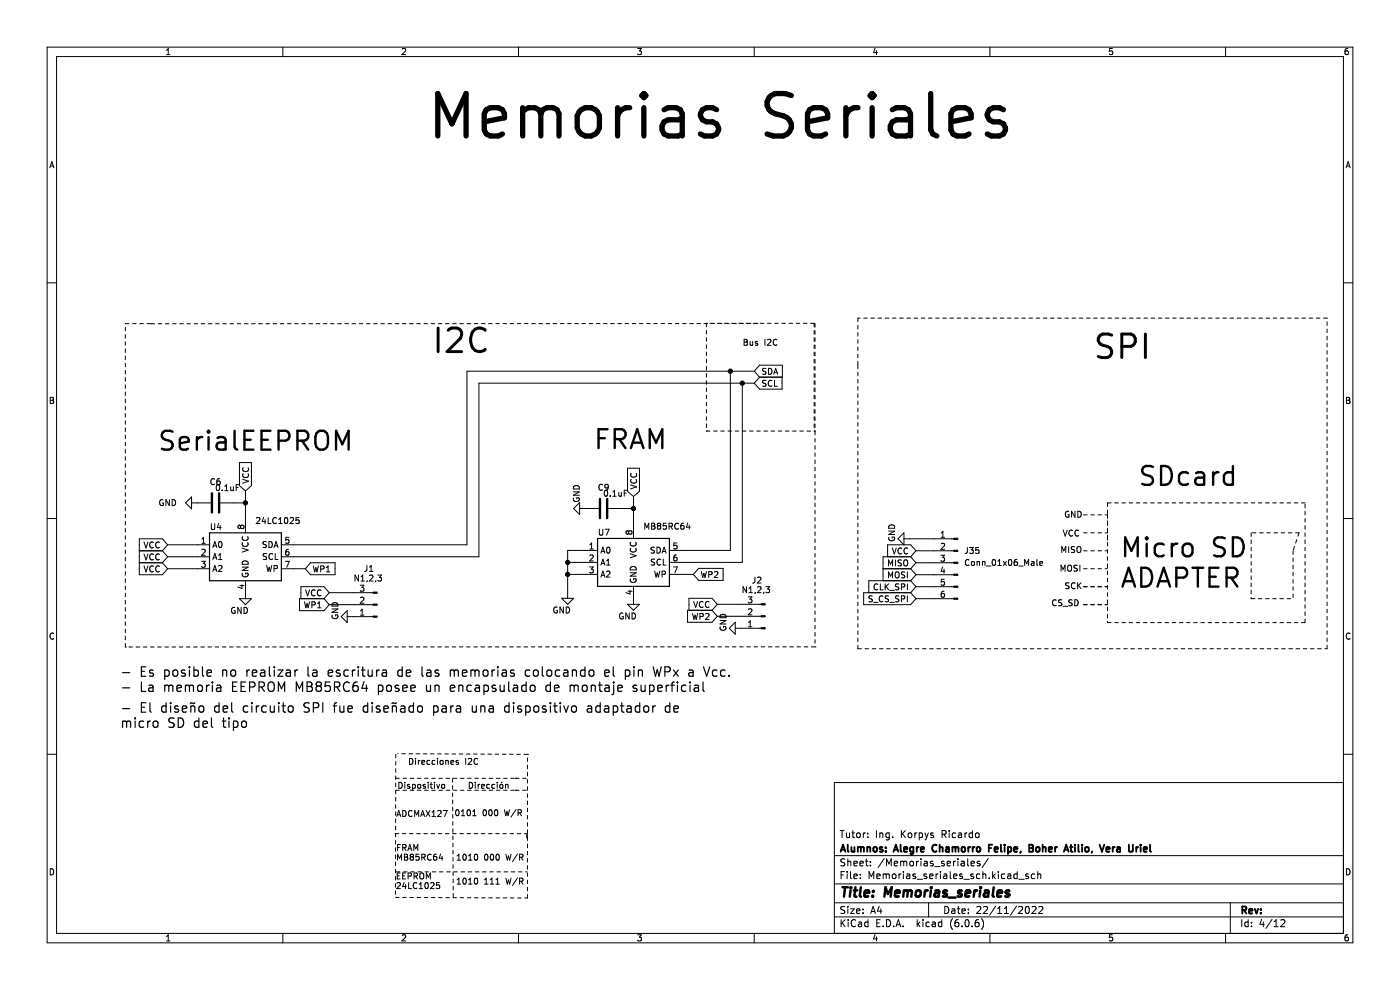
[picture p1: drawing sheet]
(kicad_sch (version 20211123) (generator eeschema)

 (paper "A4")

 (title_block
  (title "Memorias_seriales")
  (date "22/11/2022")
  (company "Alumnos: Alegre Chamorro Felipe, Boher Atilio, Vera Uriel")
  (comment 1 "Tutor: Ing. Korpys Ricardo"))

 (lib_symbols
  (symbol "Connector:Conn_01x03_Male" (pin_names (offset 1.016) hide) (in_bom yes) (on_board yes)
   (property "Reference" "J" (id 0) (at 0 5.08 0) (effects (font (size 1.27 1.27))))
   (property "Value" "Conn_01x03_Male" (id 1) (at 0 -5.08 0) (effects (font (size 1.27 1.27))))
   (property "Footprint" "" (id 2) (at 0 0 0) (effects (font (size 1.27 1.27)) hide))
   (property "Datasheet" "~" (id 3) (at 0 0 0) (effects (font (size 1.27 1.27)) hide))
   (symbol "Conn_01x03_Male_1_1"
    (polyline (pts (xy 1.27 -2.54) (xy 0.8636 -2.54)) (stroke (width 0.1524) (type default) (color 0 0 0 0)) (fill (type none)))
    (polyline (pts (xy 1.27 0) (xy 0.8636 0)) (stroke (width 0.1524) (type default) (color 0 0 0 0)) (fill (type none)))
    (polyline (pts (xy 1.27 2.54) (xy 0.8636 2.54)) (stroke (width 0.1524) (type default) (color 0 0 0 0)) (fill (type none)))
    (rectangle (start 0.8636 -2.413) (end 0 -2.667) (stroke (width 0.1524) (type default) (color 0 0 0 0)) (fill (type outline)))
    (rectangle (start 0.8636 0.127) (end 0 -0.127) (stroke (width 0.1524) (type default) (color 0 0 0 0)) (fill (type outline)))
    (rectangle (start 0.8636 2.667) (end 0 2.413) (stroke (width 0.1524) (type default) (color 0 0 0 0)) (fill (type outline)))
    (pin passive line (at 5.08 2.54 180) (length 3.81) (name "Pin_1" (effects (font (size 1.27 1.27)))) (number "1" (effects (font (size 1.27 1.27)))))
    (pin passive line (at 5.08 0 180) (length 3.81) (name "Pin_2" (effects (font (size 1.27 1.27)))) (number "2" (effects (font (size 1.27 1.27)))))
    (pin passive line (at 5.08 -2.54 180) (length 3.81) (name "Pin_3" (effects (font (size 1.27 1.27)))) (number "3" (effects (font (size 1.27 1.27)))))))
  (symbol "Connector:Conn_01x06_Male" (pin_names (offset 1.016) hide) (in_bom yes) (on_board yes)
   (property "Reference" "J" (id 0) (at 0 7.62 0) (effects (font (size 1.27 1.27))))
   (property "Value" "Conn_01x06_Male" (id 1) (at 0 -10.16 0) (effects (font (size 1.27 1.27))))
   (property "Footprint" "" (id 2) (at 0 0 0) (effects (font (size 1.27 1.27)) hide))
   (property "Datasheet" "~" (id 3) (at 0 0 0) (effects (font (size 1.27 1.27)) hide))
   (symbol "Conn_01x06_Male_1_1"
    (polyline (pts (xy 1.27 -7.62) (xy 0.8636 -7.62)) (stroke (width 0.1524) (type default) (color 0 0 0 0)) (fill (type none)))
    (polyline (pts (xy 1.27 -5.08) (xy 0.8636 -5.08)) (stroke (width 0.1524) (type default) (color 0 0 0 0)) (fill (type none)))
    (polyline (pts (xy 1.27 -2.54) (xy 0.8636 -2.54)) (stroke (width 0.1524) (type default) (color 0 0 0 0)) (fill (type none)))
    (polyline (pts (xy 1.27 0) (xy 0.8636 0)) (stroke (width 0.1524) (type default) (color 0 0 0 0)) (fill (type none)))
    (polyline (pts (xy 1.27 2.54) (xy 0.8636 2.54)) (stroke (width 0.1524) (type default) (color 0 0 0 0)) (fill (type none)))
    (polyline (pts (xy 1.27 5.08) (xy 0.8636 5.08)) (stroke (width 0.1524) (type default) (color 0 0 0 0)) (fill (type none)))
    (rectangle (start 0.8636 -7.493) (end 0 -7.747) (stroke (width 0.1524) (type default) (color 0 0 0 0)) (fill (type outline)))
    (rectangle (start 0.8636 -4.953) (end 0 -5.207) (stroke (width 0.1524) (type default) (color 0 0 0 0)) (fill (type outline)))
    (rectangle (start 0.8636 -2.413) (end 0 -2.667) (stroke (width 0.1524) (type default) (color 0 0 0 0)) (fill (type outline)))
    (rectangle (start 0.8636 0.127) (end 0 -0.127) (stroke (width 0.1524) (type default) (color 0 0 0 0)) (fill (type outline)))
    (rectangle (start 0.8636 2.667) (end 0 2.413) (stroke (width 0.1524) (type default) (color 0 0 0 0)) (fill (type outline)))
    (rectangle (start 0.8636 5.207) (end 0 4.953) (stroke (width 0.1524) (type default) (color 0 0 0 0)) (fill (type outline)))
    (pin passive line (at 5.08 5.08 180) (length 3.81) (name "Pin_1" (effects (font (size 1.27 1.27)))) (number "1" (effects (font (size 1.27 1.27)))))
    (pin passive line (at 5.08 2.54 180) (length 3.81) (name "Pin_2" (effects (font (size 1.27 1.27)))) (number "2" (effects (font (size 1.27 1.27)))))
    (pin passive line (at 5.08 0 180) (length 3.81) (name "Pin_3" (effects (font (size 1.27 1.27)))) (number "3" (effects (font (size 1.27 1.27)))))
    (pin passive line (at 5.08 -2.54 180) (length 3.81) (name "Pin_4" (effects (font (size 1.27 1.27)))) (number "4" (effects (font (size 1.27 1.27)))))
    (pin passive line (at 5.08 -5.08 180) (length 3.81) (name "Pin_5" (effects (font (size 1.27 1.27)))) (number "5" (effects (font (size 1.27 1.27)))))
    (pin passive line (at 5.08 -7.62 180) (length 3.81) (name "Pin_6" (effects (font (size 1.27 1.27)))) (number "6" (effects (font (size 1.27 1.27)))))))
  (symbol "Device:C" (pin_numbers hide) (pin_names (offset 0.254)) (in_bom yes) (on_board yes)
   (property "Reference" "C" (id 0) (at 0.635 2.54 0) (effects (font (size 1.27 1.27)) (justify left)))
   (property "Value" "C" (id 1) (at 0.635 -2.54 0) (effects (font (size 1.27 1.27)) (justify left)))
   (property "Footprint" "" (id 2) (at 0.9652 -3.81 0) (effects (font (size 1.27 1.27)) hide))
   (property "Datasheet" "~" (id 3) (at 0 0 0) (effects (font (size 1.27 1.27)) hide))
   (symbol "C_0_1"
    (polyline (pts (xy -2.032 -0.762) (xy 2.032 -0.762)) (stroke (width 0.508) (type default) (color 0 0 0 0)) (fill (type none)))
    (polyline (pts (xy -2.032 0.762) (xy 2.032 0.762)) (stroke (width 0.508) (type default) (color 0 0 0 0)) (fill (type none))))
   (symbol "C_1_1"
    (pin passive line (at 0 3.81 270) (length 2.794) (name "~" (effects (font (size 1.27 1.27)))) (number "1" (effects (font (size 1.27 1.27)))))
    (pin passive line (at 0 -3.81 90) (length 2.794) (name "~" (effects (font (size 1.27 1.27)))) (number "2" (effects (font (size 1.27 1.27)))))))
  (symbol "Memory_EEPROM:24LC1025" (in_bom yes) (on_board yes)
   (property "Reference" "U" (id 0) (at -6.35 6.35 0) (effects (font (size 1.27 1.27))))
   (property "Value" "24LC1025" (id 1) (at 1.27 6.35 0) (effects (font (size 1.27 1.27)) (justify left)))
   (property "Footprint" "" (id 2) (at 0 0 0) (effects (font (size 1.27 1.27)) hide))
   (property "Datasheet" "http://ww1.microchip.com/downloads/en/DeviceDoc/21941B.pdf" (id 3) (at 0 0 0) (effects (font (size 1.27 1.27)) hide))
   (symbol "24LC1025_1_1"
    (rectangle (start -7.62 5.08) (end 7.62 -5.08) (stroke (width 0.254) (type default) (color 0 0 0 0)) (fill (type background)))
    (pin input line (at -10.16 2.54 0) (length 2.54) (name "A0" (effects (font (size 1.27 1.27)))) (number "1" (effects (font (size 1.27 1.27)))))
    (pin input line (at -10.16 0 0) (length 2.54) (name "A1" (effects (font (size 1.27 1.27)))) (number "2" (effects (font (size 1.27 1.27)))))
    (pin input line (at -10.16 -2.54 0) (length 2.54) (name "A2" (effects (font (size 1.27 1.27)))) (number "3" (effects (font (size 1.27 1.27)))))
    (pin power_in line (at 0 -7.62 90) (length 2.54) (name "GND" (effects (font (size 1.27 1.27)))) (number "4" (effects (font (size 1.27 1.27)))))
    (pin bidirectional line (at 10.16 2.54 180) (length 2.54) (name "SDA" (effects (font (size 1.27 1.27)))) (number "5" (effects (font (size 1.27 1.27)))))
    (pin input line (at 10.16 0 180) (length 2.54) (name "SCL" (effects (font (size 1.27 1.27)))) (number "6" (effects (font (size 1.27 1.27)))))
    (pin input line (at 10.16 -2.54 180) (length 2.54) (name "WP" (effects (font (size 1.27 1.27)))) (number "7" (effects (font (size 1.27 1.27)))))
    (pin power_in line (at 0 7.62 270) (length 2.54) (name "VCC" (effects (font (size 1.27 1.27)))) (number "8" (effects (font (size 1.27 1.27)))))))
  (symbol "power:GND" (power) (pin_names (offset 0)) (in_bom yes) (on_board yes)
   (property "Reference" "#PWR" (id 0) (at 0 -6.35 0) (effects (font (size 1.27 1.27)) hide))
   (property "Value" "GND" (id 1) (at 0 -3.81 0) (effects (font (size 1.27 1.27))))
   (property "Footprint" "" (id 2) (at 0 0 0) (effects (font (size 1.27 1.27)) hide))
   (property "Datasheet" "" (id 3) (at 0 0 0) (effects (font (size 1.27 1.27)) hide))
   (symbol "GND_0_1"
    (polyline (pts (xy 0 0) (xy 0 -1.27) (xy 1.27 -1.27) (xy 0 -2.54) (xy -1.27 -1.27) (xy 0 -1.27)) (stroke (width 0) (type default) (color 0 0 0 0)) (fill (type none))))
   (symbol "GND_1_1"
    (pin power_in line (at 0 0 270) (length 0) hide (name "GND" (effects (font (size 1.27 1.27)))) (number "1" (effects (font (size 1.27 1.27))))))))

 (junction (at 120.4214 119.3038) (diameter 0) (color 0 0 0 0))
 (junction (at 52.07 106.68) (diameter 0) (color 0 0 0 0))
 (junction (at 120.4214 121.8438) (diameter 0) (color 0 0 0 0))
 (junction (at 134.3914 107.8738) (diameter 0) (color 0 0 0 0))
 (junction (at 154.94 78.74) (diameter 0) (color 0 0 0 0))
 (junction (at 157.48 81.28) (diameter 0) (color 0 0 0 0))

 (polyline (pts (xy 276.86 106.68) (xy 234.95 106.68)) (stroke (width 0) (type default) (color 0 0 0 0)))
 (polyline (pts (xy 96.0029 165.1518) (xy 96.1594 190.5)) (stroke (width 0) (type default) (color 0 0 0 0)))

 (wire (pts (xy 69.85 125.73) (xy 74.93 125.73)) (stroke (width 0) (type default) (color 0 0 0 0)))
 (polyline (pts (xy 149.86 68.58) (xy 149.86 91.44)) (stroke (width 0) (type default) (color 0 0 0 0)))
 (polyline (pts (xy 234.95 110.49) (xy 234.95 132.08)) (stroke (width 0) (type default) (color 0 0 0 0)))
 (polyline (pts (xy 281.5336 67.4878) (xy 181.991 67.4878)) (stroke (width 0) (type default) (color 0 0 0 0)))
 (polyline (pts (xy 149.86 91.44) (xy 172.72 91.44)) (stroke (width 0) (type default) (color 0 0 0 0)))
 (polyline (pts (xy 234.95 132.08) (xy 276.86 132.08)) (stroke (width 0) (type default) (color 0 0 0 0)))

 (wire (pts (xy 152.1714 128.1938) (xy 157.2514 128.1938)) (stroke (width 0) (type default) (color 0 0 0 0)))
 (polyline (pts (xy 111.9002 190.5) (xy 111.9002 160.02)) (stroke (width 0) (type default) (color 0 0 0 0)))
 (polyline (pts (xy 229.87 128.27) (xy 234.95 128.27)) (stroke (width 0) (type default) (color 0 0 0 0)))
 (polyline (pts (xy 275.59 113.03) (xy 265.43 113.03)) (stroke (width 0) (type default) (color 0 0 0 0)))

 (wire (pts (xy 194.31 119.38) (xy 198.12 119.38)) (stroke (width 0) (type default) (color 0 0 0 0)))
 (polyline (pts (xy 229.87 124.46) (xy 234.95 124.46)) (stroke (width 0) (type default) (color 0 0 0 0)))
 (polyline (pts (xy 229.87 116.84) (xy 234.95 116.84)) (stroke (width 0) (type default) (color 0 0 0 0)))

 (wire (pts (xy 144.5514 116.7638) (xy 154.94 116.7638)) (stroke (width 0) (type default) (color 0 0 0 0)))
 (wire (pts (xy 120.4214 116.7638) (xy 120.4214 119.3038)) (stroke (width 0) (type default) (color 0 0 0 0)))
 (wire (pts (xy 62.23 118.11) (xy 101.6 118.11)) (stroke (width 0) (type default) (color 0 0 0 0)))
 (polyline (pts (xy 229.87 113.03) (xy 234.95 113.03)) (stroke (width 0) (type default) (color 0 0 0 0)))

 (wire (pts (xy 194.31 124.46) (xy 198.12 124.46)) (stroke (width 0) (type default) (color 0 0 0 0)))
 (wire (pts (xy 35.56 118.11) (xy 41.91 118.11)) (stroke (width 0) (type default) (color 0 0 0 0)))
 (polyline (pts (xy 281.5336 137.6172) (xy 281.5336 67.4878)) (stroke (width 0) (type default) (color 0 0 0 0)))

 (wire (pts (xy 52.07 106.68) (xy 49.53 106.68)) (stroke (width 0) (type default) (color 0 0 0 0)))
 (polyline (pts (xy 172.72 68.58) (xy 149.86 68.58)) (stroke (width 0) (type default) (color 0 0 0 0)))

 (wire (pts (xy 157.48 119.3038) (xy 157.48 81.28)) (stroke (width 0) (type default) (color 0 0 0 0)))
 (polyline (pts (xy 83.9602 160.02) (xy 83.8933 190.3663)) (stroke (width 0) (type default) (color 0 0 0 0)))
 (polyline (pts (xy 83.8214 176.8444) (xy 111.76 176.8444)) (stroke (width 0) (type default) (color 0 0 0 0)))

 (wire (pts (xy 124.2314 116.7638) (xy 120.4214 116.7638)) (stroke (width 0) (type default) (color 0 0 0 0)))
 (polyline (pts (xy 109.3602 165.1) (xy 109.3602 165.1)) (stroke (width 0) (type default) (color 0 0 0 0)))
 (polyline (pts (xy 109.3602 167.64) (xy 109.3602 167.64)) (stroke (width 0) (type default) (color 0 0 0 0)))
 (polyline (pts (xy 83.9602 167.64) (xy 109.3602 167.64)) (stroke (width 0) (type default) (color 0 0 0 0)))
 (polyline (pts (xy 229.87 120.65) (xy 234.95 120.65)) (stroke (width 0) (type default) (color 0 0 0 0)))

 (wire (pts (xy 154.94 78.74) (xy 99.06 78.74)) (stroke (width 0) (type default) (color 0 0 0 0)))
 (wire (pts (xy 101.6 118.11) (xy 101.6 81.28)) (stroke (width 0) (type default) (color 0 0 0 0)))
 (polyline (pts (xy 84.0756 184.9496) (xy 111.8557 184.9496)) (stroke (width 0) (type default) (color 0 0 0 0)))

 (wire (pts (xy 157.48 81.28) (xy 160.02 81.28)) (stroke (width 0) (type default) (color 0 0 0 0)))
 (wire (pts (xy 99.06 78.74) (xy 99.06 115.57)) (stroke (width 0) (type default) (color 0 0 0 0)))
 (polyline (pts (xy 181.991 67.4878) (xy 181.991 77.6986)) (stroke (width 0) (type default) (color 0 0 0 0)))

 (wire (pts (xy 134.3914 105.3338) (xy 134.3914 107.8738)) (stroke (width 0) (type default) (color 0 0 0 0)))
 (polyline (pts (xy 111.76 177.8) (xy 112.0241 176.6331)) (stroke (width 0) (type default) (color 0 0 0 0)))
 (polyline (pts (xy 111.9002 160.02) (xy 83.8933 159.8863)) (stroke (width 0) (type default) (color 0 0 0 0)))

 (wire (pts (xy 35.56 120.65) (xy 41.91 120.65)) (stroke (width 0) (type default) (color 0 0 0 0)))
 (wire (pts (xy 194.31 127) (xy 198.12 127)) (stroke (width 0) (type default) (color 0 0 0 0)))
 (wire (pts (xy 194.31 116.84) (xy 198.12 116.84)) (stroke (width 0) (type default) (color 0 0 0 0)))
 (wire (pts (xy 160.02 78.74) (xy 154.94 78.74)) (stroke (width 0) (type default) (color 0 0 0 0)))
 (polyline (pts (xy 229.87 128.27) (xy 234.95 128.27)) (stroke (width 0) (type default) (color 0 0 0 0)))

 (wire (pts (xy 35.56 115.57) (xy 41.91 115.57)) (stroke (width 0) (type default) (color 0 0 0 0)))
 (polyline (pts (xy 229.87 109.22) (xy 234.95 109.22)) (stroke (width 0) (type default) (color 0 0 0 0)))

 (wire (pts (xy 69.85 128.27) (xy 74.93 128.27)) (stroke (width 0) (type default) (color 0 0 0 0)))
 (polyline (pts (xy 26.5938 68.6562) (xy 32.1818 68.6562)) (stroke (width 0) (type default) (color 0 0 0 0)))
 (polyline (pts (xy 26.5938 137.2616) (xy 26.5938 68.6562)) (stroke (width 0) (type default) (color 0 0 0 0)))

 (wire (pts (xy 193.04 114.3) (xy 198.12 114.3)) (stroke (width 0) (type default) (color 0 0 0 0)))
 (polyline (pts (xy 32.0294 68.6816) (xy 172.8978 68.6308)) (stroke (width 0) (type default) (color 0 0 0 0)))
 (polyline (pts (xy 109.3602 165.1) (xy 111.9002 165.1)) (stroke (width 0) (type default) (color 0 0 0 0)))
 (polyline (pts (xy 275.59 113.03) (xy 274.32 116.84)) (stroke (width 0) (type default) (color 0 0 0 0)))

 (wire (pts (xy 134.3914 107.8738) (xy 134.3914 111.6838)) (stroke (width 0) (type default) (color 0 0 0 0)))
 (polyline (pts (xy 234.95 109.22) (xy 234.95 115.57)) (stroke (width 0) (type default) (color 0 0 0 0)))

 (wire (pts (xy 147.0914 121.8438) (xy 144.5514 121.8438)) (stroke (width 0) (type default) (color 0 0 0 0)))
 (wire (pts (xy 120.4214 119.3038) (xy 120.4214 121.8438)) (stroke (width 0) (type default) (color 0 0 0 0)))
 (polyline (pts (xy 172.72 68.58) (xy 172.72 91.44)) (stroke (width 0) (type default) (color 0 0 0 0)))

 (wire (pts (xy 64.77 120.65) (xy 62.23 120.65)) (stroke (width 0) (type default) (color 0 0 0 0)))
 (wire (pts (xy 62.23 115.57) (xy 99.06 115.57)) (stroke (width 0) (type default) (color 0 0 0 0)))
 (polyline (pts (xy 274.32 116.84) (xy 274.32 127)) (stroke (width 0) (type default) (color 0 0 0 0)))
 (polyline (pts (xy 265.43 127) (xy 274.32 127)) (stroke (width 0) (type default) (color 0 0 0 0)))
 (polyline (pts (xy 109.3602 167.64) (xy 111.9002 167.64)) (stroke (width 0) (type default) (color 0 0 0 0)))

 (wire (pts (xy 101.6 81.28) (xy 157.48 81.28)) (stroke (width 0) (type default) (color 0 0 0 0)))
 (polyline (pts (xy 276.86 132.08) (xy 276.86 106.68)) (stroke (width 0) (type default) (color 0 0 0 0)))
 (polyline (pts (xy 111.76 176.8444) (xy 111.76 177.8)) (stroke (width 0) (type default) (color 0 0 0 0)))
 (polyline (pts (xy 234.95 106.68) (xy 234.95 109.22)) (stroke (width 0) (type default) (color 0 0 0 0)))

 (wire (pts (xy 152.1714 130.7338) (xy 157.2514 130.7338)) (stroke (width 0) (type default) (color 0 0 0 0)))
 (wire (pts (xy 144.5514 119.3038) (xy 157.48 119.3038)) (stroke (width 0) (type default) (color 0 0 0 0)))
 (polyline (pts (xy 172.8978 68.6308) (xy 172.8978 137.2108)) (stroke (width 0) (type default) (color 0 0 0 0)))

 (wire (pts (xy 120.4214 125.6538) (xy 120.4214 121.8438)) (stroke (width 0) (type default) (color 0 0 0 0)))
 (polyline (pts (xy 83.8933 190.3663) (xy 111.9002 190.5)) (stroke (width 0) (type default) (color 0 0 0 0)))

 (wire (pts (xy 52.07 106.68) (xy 52.07 110.49)) (stroke (width 0) (type default) (color 0 0 0 0)))
 (polyline (pts (xy 83.9602 165.1) (xy 109.3602 165.1)) (stroke (width 0) (type default) (color 0 0 0 0)))
 (polyline (pts (xy 32.0294 68.707) (xy 32.0294 68.6816)) (stroke (width 0) (type default) (color 0 0 0 0)))

 (wire (pts (xy 134.3914 107.8738) (xy 131.8514 107.8738)) (stroke (width 0) (type default) (color 0 0 0 0)))
 (polyline (pts (xy 265.43 113.03) (xy 265.43 127)) (stroke (width 0) (type default) (color 0 0 0 0)))

 (wire (pts (xy 120.4214 119.3038) (xy 124.2314 119.3038)) (stroke (width 0) (type default) (color 0 0 0 0)))
 (wire (pts (xy 154.94 116.7638) (xy 154.94 78.74)) (stroke (width 0) (type default) (color 0 0 0 0)))
 (wire (pts (xy 52.07 104.14) (xy 52.07 106.68)) (stroke (width 0) (type default) (color 0 0 0 0)))
 (polyline (pts (xy 181.991 77.4446) (xy 181.991 137.6172)) (stroke (width 0) (type default) (color 0 0 0 0)))
 (polyline (pts (xy 181.991 137.6172) (xy 281.5336 137.6172)) (stroke (width 0) (type default) (color 0 0 0 0)))

 (wire (pts (xy 120.4214 121.8438) (xy 124.2314 121.8438)) (stroke (width 0) (type default) (color 0 0 0 0)))
 (polyline (pts (xy 229.87 124.46) (xy 234.95 124.46)) (stroke (width 0) (type default) (color 0 0 0 0)))
 (polyline (pts (xy 172.8978 137.2108) (xy 26.5938 137.2616)) (stroke (width 0) (type default) (color 0 0 0 0)))

 (wire (pts (xy 194.31 121.92) (xy 198.12 121.92)) (stroke (width 0) (type default) (color 0 0 0 0)))

 (text "MOSI\n" (at 224.7181 121.5784 0) (effects (font (size 1.27 1.27)) (justify left bottom)))
 (text "FRAM" (at 125.7808 96.3422 0) (effects (font (size 4 4)) (justify left bottom)))
 (text "SCK" (at 225.748 125.3018 0) (effects (font (size 1.27 1.27)) (justify left bottom)))
 (text "EEPROM \n24LC1025" (at 83.8933 188.9106 0) (effects (font (size 1.27 1.27)) (justify left bottom)))
 (text "GND" (at 225.6751 110.1354 0) (effects (font (size 1.27 1.27)) (justify left bottom)))
 (text "1010 000 W/R" (at 96.6602 182.88 0) (effects (font (size 1.27 1.27)) (justify left bottom)))
 (text "Direcciones I2C" (at 86.5002 162.56 0) (effects (font (size 1.27 1.27)) (justify left bottom)))
 (text "Bus I2C\n" (at 157.48 73.66 0) (effects (font (size 1.27 1.27)) (justify left bottom)))
 (text "Dirección\n" (at 99.1748 167.64 0) (effects (font (size 1.27 1.27)) (justify left bottom)))
 (text "SDcard" (at 241.3 104.14 0) (effects (font (size 4 4)) (justify left bottom)))
 (text "SerialEEPROM" (at 33.3248 96.6724 0) (effects (font (size 4 4)) (justify left bottom)))
 (text "0101 000 W/R" (at 96.3383 173.4495 0) (effects (font (size 1.27 1.27)) (justify left bottom)))
 (text "SPI" (at 231.7242 77.47 0) (effects (font (size 5 5)) (justify left bottom)))
 (text "- El diseño del circuito SPI fue diseñado para una dispositivo adaptador de \nmicro SD del tipo \n" (at 25.4 154.94 0) (effects (font (size 2 2)) (justify left bottom)))
 (text "MISO\n" (at 224.8766 117.6174 0) (effects (font (size 1.27 1.27)) (justify left bottom)))
 (text "CS_SD" (at 222.9629 128.9087 0) (effects (font (size 1.27 1.27)) (justify left bottom)))
 (text "- Es posible no realizar la escritura de las memorias colocando el pin WPx a Vcc.\n- La memoria EEPROM MB85RC64 posee un encapsulado de montaje superficial \n" (at 25.4 147.32 0) (effects (font (size 2 2)) (justify left bottom)))
 (text "FRAM \nMB85RC64" (at 83.9602 182.88 0) (effects (font (size 1.27 1.27)) (justify left bottom)))
 (text "1010 111 W/R" (at 96.6602 187.96 0) (effects (font (size 1.27 1.27)) (justify left bottom)))
 (text "Memorias Seriales" (at 90.17 31.75 0) (effects (font (size 9 9)) (justify left bottom)))
 (text "ADCMAX127" (at 83.9602 173.6129 0) (effects (font (size 1.27 1.27)) (justify left bottom)))
 (text "Micro SD\nADAPTER" (at 237.49 125.73 0) (effects (font (size 4 4)) (justify left bottom)))
 (text "I2C" (at 91.44 76.2 0) (effects (font (size 5 5)) (justify left bottom)))
 (text "VCC" (at 225.3519 114.1316 0) (effects (font (size 1.27 1.27)) (justify left bottom)))
 (text "Dispositivo" (at 84.2263 167.64 0) (effects (font (size 1.27 1.27)) (justify left bottom)))

 (global_label "VCC" (shape input) (at 35.56 115.57 180) (fields_autoplaced) (effects (font (size 1.27 1.27)) (justify right))
  (property "Intersheet References" "${INTERSHEET_REFS}" (id 0) (at -65.405 229.87 0) (effects (font (size 1.27 1.27)) hide)))
 (global_label "WP1" (shape input) (at 69.85 128.27 180) (fields_autoplaced) (effects (font (size 1.27 1.27)) (justify right))
  (property "Intersheet References" "${INTERSHEET_REFS}" (id 0) (at 63.5059 128.1906 0) (effects (font (size 1.27 1.27)) (justify right) hide)))
 (global_label "VCC" (shape input) (at 52.07 104.14 90) (fields_autoplaced) (effects (font (size 1.27 1.27)) (justify left))
  (property "Intersheet References" "${INTERSHEET_REFS}" (id 0) (at 166.37 3.175 0) (effects (font (size 1.27 1.27)) (justify left) hide)))
 (global_label "MOSI" (shape input) (at 194.31 121.92 180) (fields_autoplaced) (effects (font (size 1.27 1.27)) (justify right))
  (property "Intersheet References" "${INTERSHEET_REFS}" (id 0) (at 187.3007 121.8406 0) (effects (font (size 1.27 1.27)) (justify right) hide)))
 (global_label "VCC" (shape input) (at 194.31 116.84 180) (fields_autoplaced) (effects (font (size 1.27 1.27)) (justify right))
  (property "Intersheet References" "${INTERSHEET_REFS}" (id 0) (at 93.345 231.14 0) (effects (font (size 1.27 1.27)) hide)))
 (global_label "VCC" (shape input) (at 134.3914 105.3338 90) (fields_autoplaced) (effects (font (size 1.27 1.27)) (justify left))
  (property "Intersheet References" "${INTERSHEET_REFS}" (id 0) (at 248.6914 4.3688 0) (effects (font (size 1.27 1.27)) hide)))
 (global_label "CLK_SPI" (shape input) (at 194.31 124.46 180) (fields_autoplaced) (effects (font (size 1.27 1.27)) (justify right))
  (property "Intersheet References" "${INTERSHEET_REFS}" (id 0) (at 184.2769 124.3806 0) (effects (font (size 1.27 1.27)) (justify right) hide)))
 (global_label "VCC" (shape input) (at 69.85 125.73 180) (fields_autoplaced) (effects (font (size 1.27 1.27)) (justify right))
  (property "Intersheet References" "${INTERSHEET_REFS}" (id 0) (at -31.115 240.03 0) (effects (font (size 1.27 1.27)) hide)))
 (global_label "WP2" (shape input) (at 152.1714 130.7338 180) (fields_autoplaced) (effects (font (size 1.27 1.27)) (justify right))
  (property "Intersheet References" "${INTERSHEET_REFS}" (id 0) (at 145.8273 130.6544 0) (effects (font (size 1.27 1.27)) (justify right) hide)))
 (global_label "S_CS_SPI" (shape input) (at 194.31 127 180) (fields_autoplaced) (effects (font (size 1.27 1.27)) (justify right))
  (property "Intersheet References" "${INTERSHEET_REFS}" (id 0) (at 183.1883 126.9206 0) (effects (font (size 1.27 1.27)) (justify right) hide)))
 (global_label "VCC" (shape input) (at 35.56 120.65 180) (fields_autoplaced) (effects (font (size 1.27 1.27)) (justify right))
  (property "Intersheet References" "${INTERSHEET_REFS}" (id 0) (at -65.405 234.95 0) (effects (font (size 1.27 1.27)) hide)))
 (global_label "WP2" (shape input) (at 147.0914 121.8438 0) (fields_autoplaced) (effects (font (size 1.27 1.27)) (justify left))
  (property "Intersheet References" "${INTERSHEET_REFS}" (id 0) (at 153.4355 121.9232 0) (effects (font (size 1.27 1.27)) (justify left) hide)))
 (global_label "VCC" (shape input) (at 35.56 118.11 180) (fields_autoplaced) (effects (font (size 1.27 1.27)) (justify right))
  (property "Intersheet References" "${INTERSHEET_REFS}" (id 0) (at -65.405 232.41 0) (effects (font (size 1.27 1.27)) hide)))
 (global_label "SCL" (shape input) (at 160.02 81.28 0) (fields_autoplaced) (effects (font (size 1.27 1.27)) (justify left))
  (property "Intersheet References" "${INTERSHEET_REFS}" (id 0) (at 165.9407 81.2006 0) (effects (font (size 1.27 1.27)) (justify left) hide)))
 (global_label "WP1" (shape input) (at 64.77 120.65 0) (fields_autoplaced) (effects (font (size 1.27 1.27)) (justify left))
  (property "Intersheet References" "${INTERSHEET_REFS}" (id 0) (at 71.1141 120.5706 0) (effects (font (size 1.27 1.27)) (justify left) hide)))
 (global_label "VCC" (shape input) (at 152.1714 128.1938 180) (fields_autoplaced) (effects (font (size 1.27 1.27)) (justify right))
  (property "Intersheet References" "${INTERSHEET_REFS}" (id 0) (at 51.2064 242.4938 0) (effects (font (size 1.27 1.27)) (justify left) hide)))
 (global_label "MISO" (shape input) (at 194.31 119.38 180) (fields_autoplaced) (effects (font (size 1.27 1.27)) (justify right))
  (property "Intersheet References" "${INTERSHEET_REFS}" (id 0) (at 187.3007 119.3006 0) (effects (font (size 1.27 1.27)) (justify right) hide)))
 (global_label "SDA" (shape input) (at 160.02 78.74 0) (fields_autoplaced) (effects (font (size 1.27 1.27)) (justify left))
  (property "Intersheet References" "${INTERSHEET_REFS}" (id 0) (at 166.0012 78.6606 0) (effects (font (size 1.27 1.27)) (justify left) hide)))

 (symbol (lib_id "Connector:Conn_01x06_Male") (at 203.2 119.38 0) (mirror y) (unit 1) (in_bom yes) (on_board yes)
  (property "Reference" "J35" (id 0) (at 204.47 116.84 0) (effects (font (size 1.27 1.27)) (justify right)))
  (property "Value" "Conn_01x06_Male" (id 1) (at 204.47 119.38 0) (effects (font (size 1.27 1.27)) (justify right)))
  (property "Footprint" "Connector_PinHeader_2.54mm:PinHeader_1x06_P2.54mm_Vertical" (id 2) (at 203.2 119.38 0) (effects (font (size 1.27 1.27)) hide))
  (property "Datasheet" "~" (id 3) (at 203.2 119.38 0) (effects (font (size 1.27 1.27)) hide)) (pin "1") (pin "2") (pin "3") (pin "4") (pin "5") (pin "6"))

 (symbol (lib_id "power:GND") (at 74.93 130.81 270) (mirror x) (unit 1) (in_bom yes) (on_board yes)
  (property "Reference" "#PWR0106" (id 0) (at 68.58 130.81 0) (effects (font (size 1.27 1.27)) hide))
  (property "Value" "GND" (id 1) (at 71.12 129.54 0))
  (property "Footprint" "" (id 2) (at 74.93 130.81 0) (effects (font (size 1.27 1.27)) hide))
  (property "Datasheet" "" (id 3) (at 74.93 130.81 0) (effects (font (size 1.27 1.27)) hide)) (pin "1"))

 (symbol (lib_id "Device:C") (at 128.0414 107.8738 90) (unit 1) (in_bom yes) (on_board yes)
  (property "Reference" "C9" (id 0) (at 128.0414 103.4288 90))
  (property "Value" "0.1uF" (id 1) (at 130.5814 104.6988 90))
  (property "Footprint" "Capacitor_THT:C_Disc_D3.0mm_W1.6mm_P2.50mm" (id 2) (at 131.8514 106.9086 0) (effects (font (size 1.27 1.27)) hide))
  (property "Datasheet" "~" (id 3) (at 128.0414 107.8738 0) (effects (font (size 1.27 1.27)) hide)) (pin "1") (pin "2"))

 (symbol (lib_id "power:GND") (at 52.07 125.73 0) (mirror y) (unit 1) (in_bom yes) (on_board yes)
  (property "Reference" "#PWR0105" (id 0) (at 52.07 132.08 0) (effects (font (size 1.27 1.27)) hide))
  (property "Value" "GND" (id 1) (at 50.8 129.54 0))
  (property "Footprint" "" (id 2) (at 52.07 125.73 0) (effects (font (size 1.27 1.27)) hide))
  (property "Datasheet" "" (id 3) (at 52.07 125.73 0) (effects (font (size 1.27 1.27)) hide)) (pin "1"))

 (symbol (lib_id "power:GND") (at 134.3914 126.9238 0) (mirror y) (unit 1) (in_bom yes) (on_board yes)
  (property "Reference" "#PWR0109" (id 0) (at 134.3914 133.2738 0) (effects (font (size 1.27 1.27)) hide))
  (property "Value" "GND" (id 1) (at 133.1214 130.7338 0))
  (property "Footprint" "" (id 2) (at 134.3914 126.9238 0) (effects (font (size 1.27 1.27)) hide))
  (property "Datasheet" "" (id 3) (at 134.3914 126.9238 0) (effects (font (size 1.27 1.27)) hide)) (pin "1"))

 (symbol (lib_id "power:GND") (at 124.2314 107.8738 270) (mirror x) (unit 1) (in_bom yes) (on_board yes)
  (property "Reference" "#PWR0110" (id 0) (at 117.8814 107.8738 0) (effects (font (size 1.27 1.27)) hide))
  (property "Value" "GND" (id 1) (at 122.3264 104.6988 0))
  (property "Footprint" "" (id 2) (at 124.2314 107.8738 0) (effects (font (size 1.27 1.27)) hide))
  (property "Datasheet" "" (id 3) (at 124.2314 107.8738 0) (effects (font (size 1.27 1.27)) hide)) (pin "1"))

 (symbol (lib_id "Memory_EEPROM:24LC1025") (at 134.3914 119.3038 0) (unit 1) (in_bom yes) (on_board yes)
  (property "Reference" "U7" (id 0) (at 126.7714 112.9538 0) (effects (font (size 1.27 1.27)) (justify left)))
  (property "Value" "MB85RC64" (id 1) (at 136.4108 111.6838 0) (effects (font (size 1.27 1.27)) (justify left)))
  (property "Footprint" "Package_DIP:DIP-8_W8.89mm_SMDSocket_LongPads" (id 2) (at 134.3914 119.3038 0) (effects (font (size 1.27 1.27)) hide))
  (property "Datasheet" "http://ww1.microchip.com/downloads/en/DeviceDoc/21941B.pdf" (id 3) (at 134.3914 119.3038 0) (effects (font (size 1.27 1.27)) hide)) (pin "1") (pin "2") (pin "3") (pin "4") (pin "5") (pin "6") (pin "7") (pin "8"))

 (symbol (lib_id "power:GND") (at 157.2514 133.2738 270) (mirror x) (unit 1) (in_bom yes) (on_board yes)
  (property "Reference" "#PWR0108" (id 0) (at 150.9014 133.2738 0) (effects (font (size 1.27 1.27)) hide))
  (property "Value" "GND" (id 1) (at 153.4414 132.0038 0))
  (property "Footprint" "" (id 2) (at 157.2514 133.2738 0) (effects (font (size 1.27 1.27)) hide))
  (property "Datasheet" "" (id 3) (at 157.2514 133.2738 0) (effects (font (size 1.27 1.27)) hide)) (pin "1"))

 (symbol (lib_id "Connector:Conn_01x03_Male") (at 162.3314 130.7338 180) (unit 1) (in_bom yes) (on_board yes)
  (property "Reference" "J2" (id 0) (at 159.4104 123.1138 0) (effects (font (size 1.27 1.27)) (justify right)))
  (property "Value" "N1,2,3" (id 1) (at 157.2514 125.1458 0) (effects (font (size 1.27 1.27)) (justify right)))
  (property "Footprint" "Connector_PinHeader_2.54mm:PinHeader_1x03_P2.54mm_Vertical" (id 2) (at 162.3314 130.7338 0) (effects (font (size 1.27 1.27)) hide))
  (property "Datasheet" "~" (id 3) (at 162.3314 130.7338 0) (effects (font (size 1.27 1.27)) hide)) (pin "1") (pin "2") (pin "3"))

 (symbol (lib_id "Device:C") (at 45.72 106.68 90) (unit 1) (in_bom yes) (on_board yes)
  (property "Reference" "C6" (id 0) (at 45.72 102.235 90))
  (property "Value" "0.1uF" (id 1) (at 48.26 103.505 90))
  (property "Footprint" "Capacitor_THT:C_Disc_D3.0mm_W1.6mm_P2.50mm" (id 2) (at 49.53 105.7148 0) (effects (font (size 1.27 1.27)) hide))
  (property "Datasheet" "~" (id 3) (at 45.72 106.68 0) (effects (font (size 1.27 1.27)) hide)) (pin "1") (pin "2"))

 (symbol (lib_id "power:GND") (at 41.91 106.68 270) (mirror x) (unit 1) (in_bom yes) (on_board yes)
  (property "Reference" "#PWR0107" (id 0) (at 35.56 106.68 0) (effects (font (size 1.27 1.27)) hide))
  (property "Value" "GND" (id 1) (at 35.56 106.68 90))
  (property "Footprint" "" (id 2) (at 41.91 106.68 0) (effects (font (size 1.27 1.27)) hide))
  (property "Datasheet" "" (id 3) (at 41.91 106.68 0) (effects (font (size 1.27 1.27)) hide)) (pin "1"))

 (symbol (lib_id "Memory_EEPROM:24LC1025") (at 52.07 118.11 0) (unit 1) (in_bom yes) (on_board yes)
  (property "Reference" "U4" (id 0) (at 44.45 111.76 0) (effects (font (size 1.27 1.27)) (justify left)))
  (property "Value" "24LC1025" (id 1) (at 54.0894 110.49 0) (effects (font (size 1.27 1.27)) (justify left)))
  (property "Footprint" "Package_DIP:DIP-8_W7.62mm_LongPads" (id 2) (at 52.07 118.11 0) (effects (font (size 1.27 1.27)) hide))
  (property "Datasheet" "http://ww1.microchip.com/downloads/en/DeviceDoc/21941B.pdf" (id 3) (at 52.07 118.11 0) (effects (font (size 1.27 1.27)) hide)) (pin "1") (pin "2") (pin "3") (pin "4") (pin "5") (pin "6") (pin "7") (pin "8"))

 (symbol (lib_id "power:GND") (at 120.4214 125.6538 0) (mirror y) (unit 1) (in_bom yes) (on_board yes)
  (property "Reference" "#PWR0111" (id 0) (at 120.4214 132.0038 0) (effects (font (size 1.27 1.27)) hide))
  (property "Value" "GND" (id 1) (at 119.1514 129.4638 0))
  (property "Footprint" "" (id 2) (at 120.4214 125.6538 0) (effects (font (size 1.27 1.27)) hide))
  (property "Datasheet" "" (id 3) (at 120.4214 125.6538 0) (effects (font (size 1.27 1.27)) hide)) (pin "1"))

 (symbol (lib_id "power:GND") (at 193.04 114.3 270) (mirror x) (unit 1) (in_bom yes) (on_board yes)
  (property "Reference" "#PWR0112" (id 0) (at 186.69 114.3 0) (effects (font (size 1.27 1.27)) hide))
  (property "Value" "GND" (id 1) (at 189.23 113.03 0))
  (property "Footprint" "" (id 2) (at 193.04 114.3 0) (effects (font (size 1.27 1.27)) hide))
  (property "Datasheet" "" (id 3) (at 193.04 114.3 0) (effects (font (size 1.27 1.27)) hide)) (pin "1"))

 (symbol (lib_id "Connector:Conn_01x03_Male") (at 80.01 128.27 180) (unit 1) (in_bom yes) (on_board yes)
  (property "Reference" "J1" (id 0) (at 77.089 120.65 0) (effects (font (size 1.27 1.27)) (justify right)))
  (property "Value" "N1,2,3" (id 1) (at 74.93 122.682 0) (effects (font (size 1.27 1.27)) (justify right)))
  (property "Footprint" "Connector_PinHeader_2.54mm:PinHeader_1x03_P2.54mm_Vertical" (id 2) (at 80.01 128.27 0) (effects (font (size 1.27 1.27)) hide))
  (property "Datasheet" "~" (id 3) (at 80.01 128.27 0) (effects (font (size 1.27 1.27)) hide)) (pin "1") (pin "2") (pin "3")))
